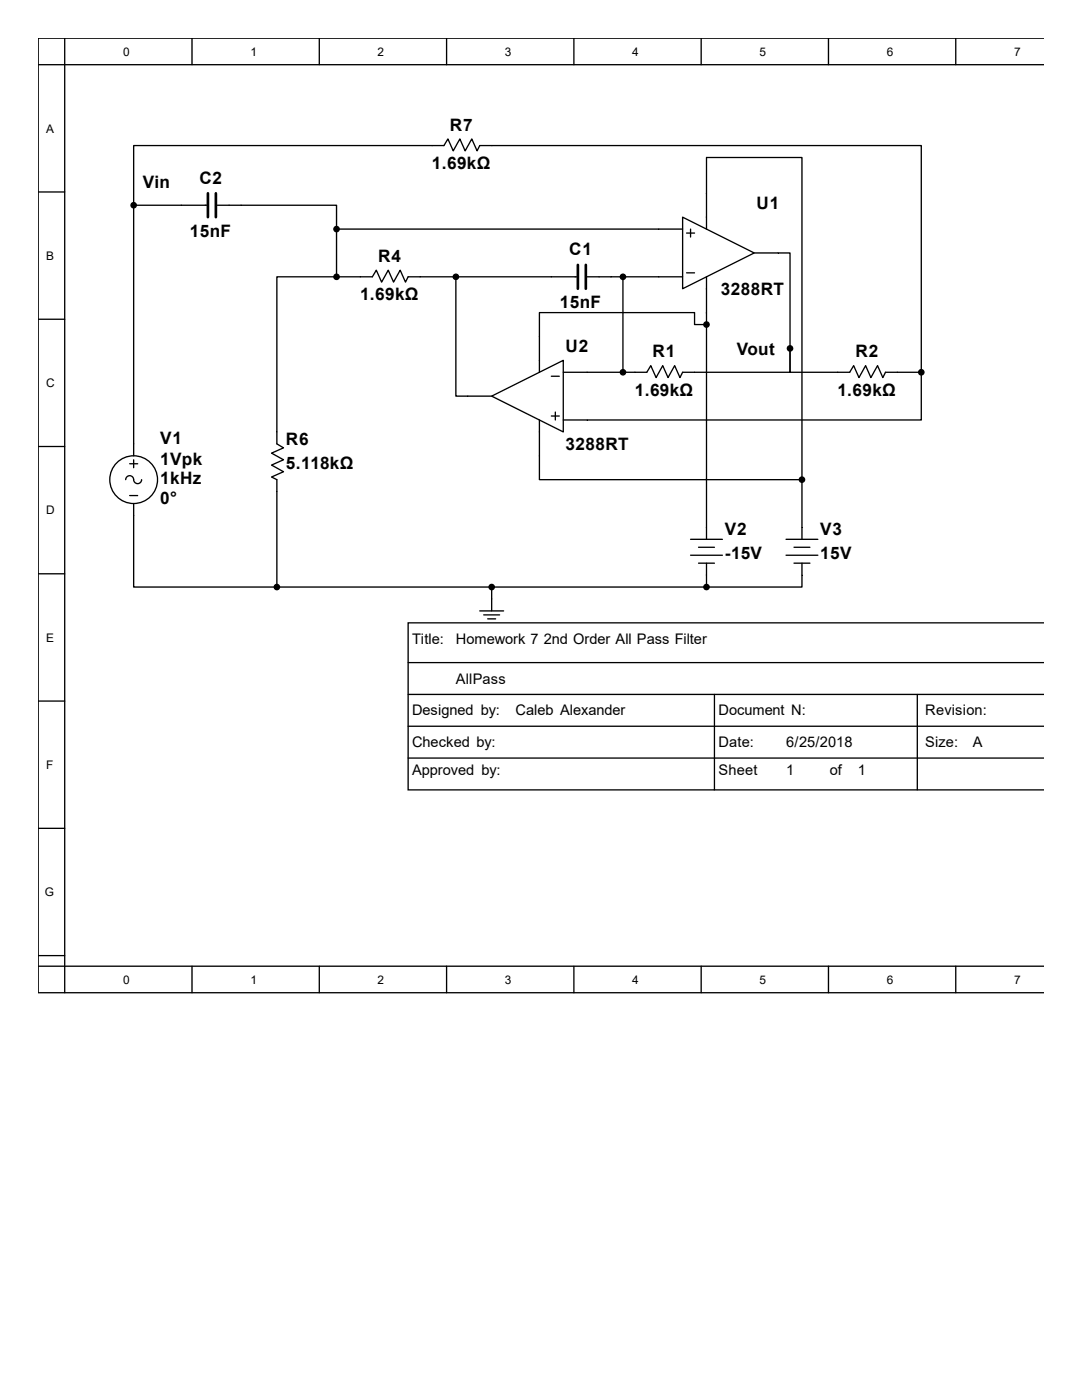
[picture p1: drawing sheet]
<svg xmlns="http://www.w3.org/2000/svg" width="216mm" height="279mm" viewBox="0 0 216 279" stroke-linecap="round" stroke-linejoin="round" font-family="sans-serif">
<g fill="none" stroke="#000" stroke-width=".26">
<path d="M7.6 12.9h200.7M12.9 7.6v190.5M38.3 7.6v5.3M63.7 7.6v5.3M89.1 7.6v5.3M114.5 7.6v5.3M139.9 7.6v5.3M165.3 7.6v5.3M190.7 7.6v5.3M208.3 7.6h-200.7v190.5h200.7M7.6 38.3h5.3M26.7 41v-11.9h61.9l.8-1.4 1 2.4 1.4-2.4 1 2.4 1.3-2.4 1.1 2.4 .5-1h88.1v45.2"/>
<path d="M26.7 41v50M26.7 41h14.8M43.1 41h24.1v4.7M67.2 55.2h7.1l.8-1.3 1 2.4 1.4-2.4 1 2.4 1.4-2.4 1 2.4 .5-1.1h33.9M67.2 55.2h-12v33.4l1.4 .8-2.4 1 2.4 1.4-2.4 1 2.4 1.3-2.4 1.1 1 .5v21.5M67.2 45.7h69M67.2 45.7v9.5M91 55.2v23.9h7.1M116.9 55.2h19.3M124.3 55.2v19.1M136.2 43.3l14.3 7.2-14.3 7.1zM137 54.5h1.6"/>
<path d="M137 46.5h1.6M137.8 45.7v1.6M141 45.7v-14.3h19v64.3M141 55.2v52.4M150.5 50.5h7.1v19M7.6 63.7h5.3M98.1 79.1l14.3-7.2v14.3zM110 75.1h1.6M141 64.8h-2.4v-2.4h-31v11.9M157.6 69.5v4.8h-21.4l-.5 1.1-1.1-2.4-1.3 2.4-1.1-2.4-1.3 2.4-1-2.4-.8 1.3h-16.7M157.6 69.5v4.8h11.9l.8-1.3 1.1 2.4 1.3-2.4 1.1 2.4 1.3-2.4 1.1 2.4 .5-1.1h7.1M183.8 74.3v9.5h-71.4"/>
<path d="M7.6 89.1h5.3M25.9 92.6h1.6M25.9 98.9h1.6M26.7 91.8v1.5M28.3 95.7a.79 .79 0 0 1-.8 .8 .79 .79 0 0 1-.8-.8 .79 .79 0 0 0-.8-.8 .79 .79 0 0 0-.8 .8M107.6 83.8v11.9h52.4M110 83h1.6M110.8 82.2v1.6M160 95.7v11.9M7.6 114.5h5.3M26.7 100.5v16.7h28.5M55.2 117.2h85.8"/>
<path d="M98.1 117.2v4.7M137.8 107.6h6.3M137.8 110.8h6.3M139.4 109.2h3.2M139.4 112.4h3.2M141 112.4v4.8M156.8 107.6h6.4M156.8 110.8h6.4M158.4 109.2h3.2M158.4 112.4h3.2M160 112.4v4.8h-19M7.6 139.9h5.3"/>
<path d="M81.4 132.2h126.9M81.4 138.6h126.9M95.7 121.9h4.8M96.5 122.7h3.2M97.3 123.5h1.6M142.6 138.6v19M183 138.6v19M208.3 124.3h-126.9v33.3h126.9M81.4 144.9h126.9M81.4 151.3h126.9M7.6 165.3h5.3M7.6 190.7h5.3"/>
<path d="M7.6 192.8h200.7M38.3 192.8v5.3M63.7 192.8v5.3M89.1 192.8v5.3M114.5 192.8v5.3M139.9 192.8v5.3M165.3 192.8v5.3M190.7 192.8v5.3"/>
<circle cx="26.7" cy="95.7" r="4.8"/>
</g>
<path d="M41.5 38.6v4.7M43.1 38.6v4.7M115.3 52.9v4.7M116.9 52.9v4.7" fill="none" stroke="#000" stroke-width=".53"/>
<g fill="#000" stroke="#000" stroke-width=".26">
<circle cx="26.7" cy="41" r=".53"/>
<circle cx="67.2" cy="55.2" r=".53"/>
<circle cx="67.2" cy="45.7" r=".53"/>
<circle cx="91" cy="55.2" r=".53"/>
<circle cx="124.3" cy="55.2" r=".53"/>
<circle cx="124.3" cy="74.3" r=".53"/>
<circle cx="141" cy="64.8" r=".53"/>
<circle cx="157.6" cy="69.5" r=".53"/>
<circle cx="183.8" cy="74.3" r=".53"/>
<circle cx="160" cy="95.7" r=".53"/>
<circle cx="55.2" cy="117.2" r=".53"/>
<circle cx="98.1" cy="117.2" r=".53"/>
<circle cx="141" cy="117.2" r=".53"/>
</g>
<g font-size="3.4">
<text x="89.8" y="26.1">R7</text>
<text x="86.2" y="33.8">1.69kΩ</text>
<text x="28.5" y="37.5">Vin</text>
<text x="39.8" y="36.7">C2</text>
<text x="151" y="41.7">U1</text>
<text x="37.9" y="47.2">15nF</text>
<text x="75.5" y="52.3">R4</text>
<text x="113.6" y="51">C1</text>
<text x="71.8" y="59.9">1.69kΩ</text>
<text x="143.8" y="58.9">3288RT</text>
<text x="111.7" y="61.6">15nF</text>
<text x="112.9" y="70.3">U2</text>
<text x="130.2" y="71.3">R1</text>
<text x="147" y="70.8">Vout</text>
<text x="170.7" y="71.3">R2</text>
<text x="126.7" y="79">1.69kΩ</text>
<text x="167.1" y="79">1.69kΩ</text>
<text x="32" y="88.5">V1</text>
<text x="57.1" y="88.8">R6</text>
<text x="112.9" y="89.9">3288RT</text>
<text x="32" y="92.8">1Vpk</text>
<text x="57.1" y="93.6">5.118kΩ</text>
<text x="32" y="96.7">1kHz</text>
<text x="32" y="100.6">0°</text>
<text x="144.6" y="106.8">V2</text>
<text x="163.7" y="106.8">V3</text>
<text x="144.6" y="111.5">-15V</text>
<text x="163.7" y="111.5">15V</text>
</g>
<g font-size="2.9">
<text x="82.3" y="128.5">Title:</text>
<text x="91" y="128.5">Homework 7 2nd Order All Pass Filter</text>
<text x="91" y="136.4">AllPass</text>
<text x="82.3" y="142.8">Designed by:</text>
<text x="102.9" y="142.8">Caleb Alexander</text>
<text x="143.3" y="142.8">Document N:</text>
<text x="184.6" y="142.8">Revision:</text>
<text x="82.3" y="149.1">Checked by:</text>
<text x="143.3" y="149.1">Date:</text>
<text x="156.8" y="149.1">6/25/2018</text>
<text x="184.6" y="149.1">Size:</text>
<text x="194.1" y="149.1">A</text>
<text x="82.3" y="154.7">Approved by:</text>
<text x="143.3" y="154.7">Sheet</text>
<text x="156.8" y="154.7">1</text>
<text x="165.6" y="154.7">of</text>
<text x="171.2" y="154.7">1</text>
</g>
<g font-size="2.4">
<text x="24.6" y="11.1">0</text>
<text x="50" y="11.1">1</text>
<text x="75.4" y="11.1">2</text>
<text x="100.8" y="11.1">3</text>
<text x="126.2" y="11.1">4</text>
<text x="151.6" y="11.1">5</text>
<text x="177" y="11.1">6</text>
<text x="202.4" y="11.1">7</text>
<text x="9.2" y="26.5">A</text>
<text x="9.2" y="51.9">B</text>
<text x="9.2" y="77.3">C</text>
<text x="9.2" y="102.7">D</text>
<text x="9.2" y="128.1">E</text>
<text x="9.2" y="153.5">F</text>
<text x="8.9" y="178.9">G</text>
<text x="24.6" y="196.3">0</text>
<text x="50" y="196.3">1</text>
<text x="75.4" y="196.3">2</text>
<text x="100.8" y="196.3">3</text>
<text x="126.2" y="196.3">4</text>
<text x="151.6" y="196.3">5</text>
<text x="177" y="196.3">6</text>
<text x="202.4" y="196.3">7</text>
</g>
</svg>
